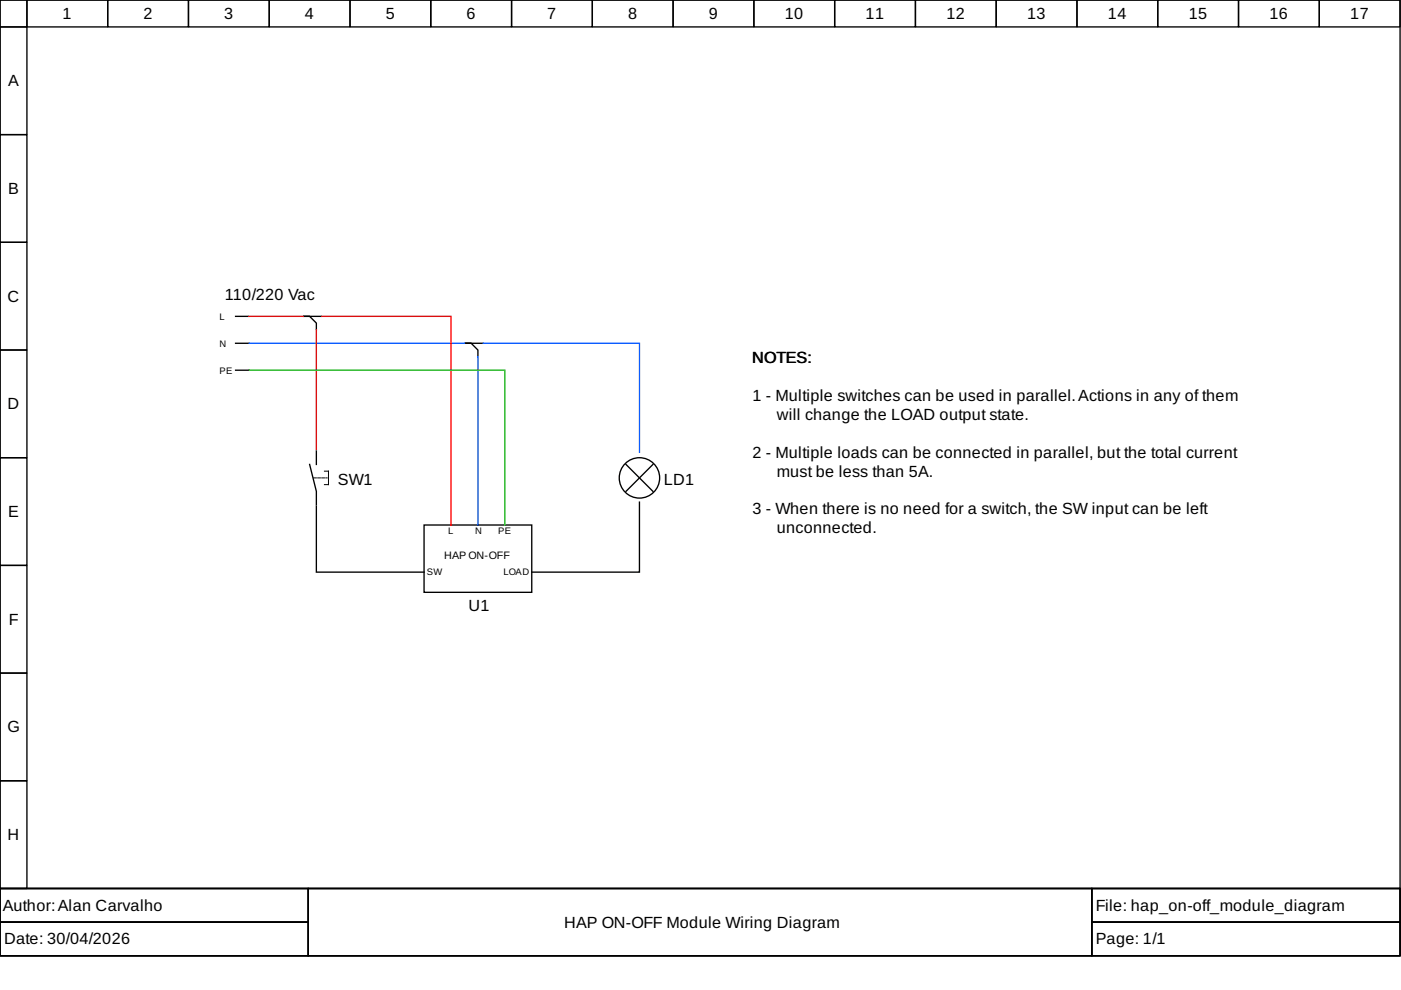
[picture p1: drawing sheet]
<svg xmlns="http://www.w3.org/2000/svg" width="297mm" height="210mm" viewBox="0 0 297 210" stroke-linecap="round" stroke-linejoin="round" font-family="sans-serif">
<g fill="none" stroke="#000" stroke-width=".29">
<path d="M0 0h296.8v188.4h-296.8zM0 0h5.7v5.7h-5.7zM5.7 0h17.1v5.7h-17.1zM22.8 0h17.2v5.7h-17.2zM40 0h17.1v5.7h-17.1zM57.1 0h17.1v5.7h-17.1zM74.2 0h17.1v5.7h-17.1zM91.3 0h17.2v5.7h-17.2zM108.5 0h17.1v5.7h-17.1zM125.6 0h17.1v5.7h-17.1zM142.7 0h17.1v5.7h-17.1zM159.8 0h17.2v5.7h-17.2z"/>
<path d="M177 0h17.1v5.7h-17.1zM194.1 0h17.1v5.7h-17.1zM211.2 0h17.1v5.7h-17.1zM228.3 0h17.2v5.7h-17.2zM245.5 0h17.1v5.7h-17.1zM262.6 0h17.1v5.7h-17.1zM279.7 0h17.1v5.7h-17.1zM0 5.7h5.7v22.8h-5.7zM0 28.5h5.7v22.9h-5.7zM0 51.4h5.7v22.8h-5.7zM0 74.2h5.7v22.8h-5.7zM49.9 78.5h2.9"/>
<path d="M49.9 67.1h2.9M49.9 72.8h2.9M68.2 67.1h-4h1.4l1.5 1.4v1.4M102.5 72.8h-4h1.4l1.4 1.4v1.4M0 97h5.7v22.9h-5.7zM65.6 98.5l1.5 5.7v2.8M67.1 95.6v2.9M132.7 98.5l5.7 5.7M138.4 98.5l-5.7 5.7M0 119.9h5.7v22.8h-5.7zM67.1 107.3v14h22.8M89.9 111.3h22.8v14.3h-22.8z"/>
<path d="M135.6 106.5v14.8h-22.9M0 142.7h5.7v22.8h-5.7zM0 165.5h5.7v22.9h-5.7zM0 188.4h296.8v14.3h-296.8zM0 188.4h65.4v7.1h-65.4zM0 195.5h65.4v7.2h-65.4zM65.4 188.4h166.1v14.3h-166.1zM231.5 188.4h65.3v7.1h-65.3zM231.5 195.5h65.3v7.2h-65.3z"/>
<circle cx="135.6" cy="101.3" r="4.3"/>
</g>
<path d="M66.5 101.3h2.9" fill="none" stroke="#000" stroke-width=".21" stroke-dasharray=".6 .3"/>
<path d="M68.8 99.9h.8v2.9h-.8" fill="none" stroke="#000" stroke-width=".21"/>
<path d="M52.8 67.1h11.4M67.1 69.9v25.4M68.2 67.1h27.4v44.2" fill="none" stroke="#f00" stroke-width=".29"/>
<path d="M52.8 72.8h45.7M101.3 75.6v35.7M102.5 72.8h33.1v23.1" fill="none" stroke="#05f" stroke-width=".29"/>
<path d="M52.8 78.5h54.2v32.8" fill="none" stroke="#0a0" stroke-width=".29"/>
<g font-size="3.4">
<text x="13.3" y="4">1</text>
<text x="30.4" y="4">2</text>
<text x="47.5" y="4">3</text>
<text x="64.6" y="4">4</text>
<text x="81.8" y="4">5</text>
<text x="98.9" y="4">6</text>
<text x="116" y="4">7</text>
<text x="133.2" y="4">8</text>
<text x="150.3" y="4">9</text>
<text x="166.4" y="4">10</text>
<text x="183.5" y="4">11</text>
<text x="200.7" y="4">12</text>
<text x="217.8" y="4">13</text>
<text x="234.9" y="4">14</text>
<text x="252" y="4">15</text>
<text x="269.2" y="4">16</text>
<text x="286.3" y="4">17</text>
<text x="1.7" y="18.3">A</text>
<text x="1.7" y="41.1">B</text>
<text x="1.6" y="63.9">C</text>
<text x="47.7" y="63.7">110/220 Vac</text>
<text x="159.4" y="77.1">NOTES:</text>
<text x="1.6" y="86.8">D</text>
<text x="159.6" y="85.1">1 - Multiple switches can be used in parallel.Actions in any of them</text>
<text x="164.7" y="89.1">will change the LOAD output state.</text>
<text x="159.6" y="97">2 - Multiple loads can be connected in parallel, but the total current</text>
<text x="164.7" y="101">must be less than 5A.</text>
<text x="71.6" y="102.9">SW1</text>
<text x="140.7" y="102.8">LD1</text>
<text x="1.7" y="109.6">E</text>
<text x="159.6" y="109">3 - When there is no need for a switch, the SW input can be left</text>
<text x="164.7" y="113">unconnected.</text>
<text x="99.3" y="129.6">U1</text>
<text x="1.9" y="132.4">F</text>
<text x="1.6" y="155.3">G</text>
<text x="1.6" y="178.1">H</text>
<text x=".6" y="193.1">Author:Alan Carvalho</text>
<text x="119.6" y="196.7">HAP ON-OFF Module Wiring Diagram</text>
<text x="232.3" y="193.1">File: hap_on-off_module_diagram</text>
<text x=".9" y="200.2">Date: 30/04/2026</text>
<text x="232.3" y="200.2">Page: 1/1</text>
</g>
<text font-size="2.3" x="94.2" y="118.5">HAP ON-OFF</text>
<g font-size="2">
<text x="46.5" y="67.9">L</text>
<text x="46.5" y="73.6">N</text>
<text x="46.5" y="79.3">PE</text>
<text x="95" y="113.3">L</text>
<text x="100.8" y="113.3">N</text>
<text x="105.6" y="113.3">PE</text>
<text x="90.5" y="121.9">SW</text>
<text x="106.7" y="121.9">LOAD</text>
</g>
</svg>
